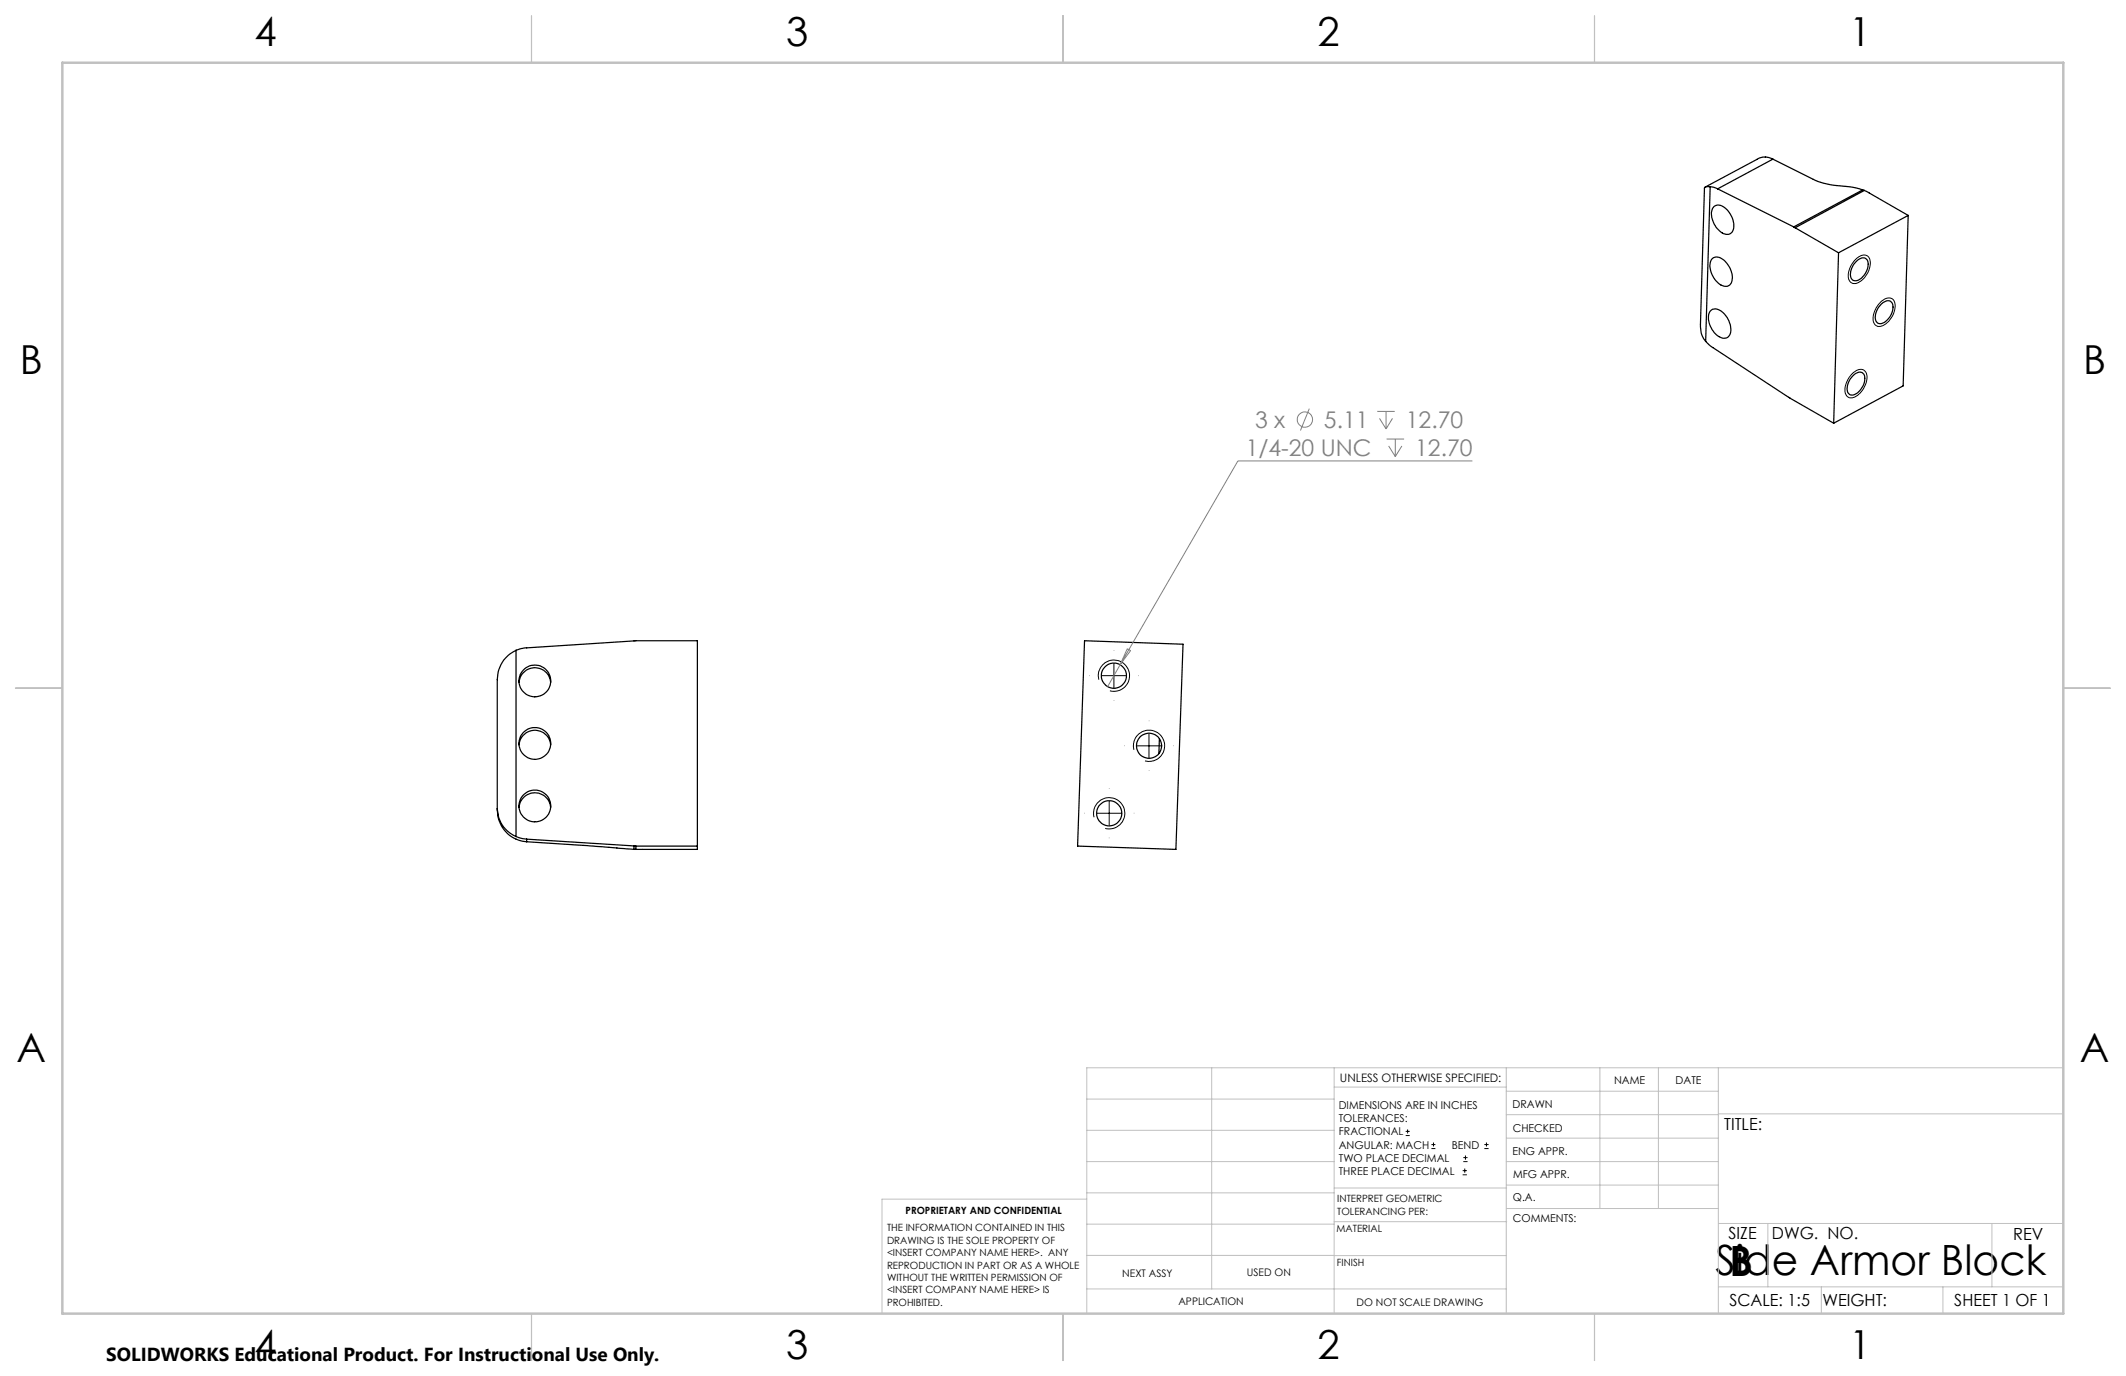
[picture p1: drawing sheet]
<svg xmlns="http://www.w3.org/2000/svg" width="432mm" height="279mm" viewBox="0 0 432 279" stroke-linecap="round" stroke-linejoin="round" font-family="sans-serif">
<g fill="none" stroke="#000" stroke-width=".25">
<path d="M347.3 37.9l1.6 .4M347.3 37.9h-.7l-.4 .2-.8 28.3a4.4 4.4 0 0 0 1 2.9M347.3 37.9l-.9 31.4M348.9 38.3l15.4 7.8M360.1 32.3l8.2 4.1a18.8 18.8 0 0 0 7.3 1.5l2.7 .7M360.1 32.3l-.4-.2a2.98 2.98 0 0 0-2.8 .2l-10.6 5.7M360.1 32.3l-11.2 6M378.3 38.6l-14 7.5M378.3 38.6l.4 .1M378.7 38.7l8.9 5M378.7 38.7l-14.1 7.5M347.6 52.7a1.84 1.84 0 0 1 2.8 .4 3.8 3.8 0 0 1 1 4.7 2.11 2.11 0 0 1-2.9-.8 4.1 4.1 0 0 1-.9-4.3z"/>
<path d="M348.1 42a1.89 1.89 0 0 1 2.6 .5 4.2 4.2 0 0 1 1.1 4.6 1.78 1.78 0 0 1-2.8-.4 4.3 4.3 0 0 1-1.2-4.3zM364.3 46.1l.3 .1M364.6 46.2l8.8 5.1M373.4 51.3l-1 34.6M377.2 53a1.28 1.28 0 0 1 2.1-.1 3.5 3.5 0 0 1-2.4 4.1 1.15 1.15 0 0 1-1.1-1.5 4.2 4.2 0 0 1 1.4-2.5zM387.6 43.7l-1.1 34.7-14.1 7.5M387.6 43.7l-14.2 7.6M346.4 69.3l1.1 1 16 10.5 8.9 5.1M347.3 63.2a1.66 1.66 0 0 1 2.5 .2 4.1 4.1 0 0 1 1.4 4.8 1.66 1.66 0 0 1-2.5-.2 4.2 4.2 0 0 1-1.4-4.8zM376.5 76.2a1.28 1.28 0 0 1 2.1-.1 3.5 3.5 0 0 1-2.5 4.1 1.32 1.32 0 0 1-.9-1.8 4 4 0 0 1 1.3-2.2zM382.2 61.7a1.28 1.28 0 0 1 2.2-.1 3.4 3.4 0 0 1-2.6 4.1 1.32 1.32 0 0 1-.9-1.8 4 4 0 0 1 1.3-2.2zM104.8 132a6.5 6.5 0 0 0-3.8 6v26.5a6.4 6.4 0 0 0 6 6.4"/>
<path d="M104.8 132l1.9-.4 22.3-1.5h12.6v42.4h-12.4M104.8 132v37.9M105.4 138.5a3.2 3.2 0 0 1 3.2-2.9 3.2 3.2 0 0 1 3.2 2.9M220.3 130.1l20 .7-1.5 41.7-19.9-.7zM105.4 151.2a3.2 3.2 0 0 1 3.2-2.9 3.2 3.2 0 0 1 3.2 2.9M235.5 150l-.1 3M101 164.2a6.3 6.3 0 0 0 3.8 5.7M104.8 169.9l2.2 .5M105.4 163.9a3.2 3.2 0 0 1 3.2-2.9 3.2 3.2 0 0 1 3.2 2.9M107 170.9l21.8 1.6M107 170.4v.5M107 170.4l21.8 1.4"/>
<path d="M128.8 171.8h.4M128.8 172.5h.4M128.8 171.8v.7M129.2 171.8h12.4M129.2 171.8v.7"/>
<circle cx="108.6" cy="138.3" r="3.2"/>
<circle cx="226.2" cy="137.2" r="2.55"/>
<circle cx="108.6" cy="151" r="3.2"/>
<circle cx="233.4" cy="151.4" r="2.55"/>
<circle cx="108.6" cy="163.6" r="3.2"/>
<circle cx="225.3" cy="165.1" r="2.55"/>
</g>
<g fill="none" stroke="#808080" stroke-width=".2">
<path d="M265.9 83l-1.8 4.4M279.7 83.5h3.6M280.2 84.9l1.3 2.2M281.5 83.5v3.6M281.6 89.1h3.6M282 90.6l1.4 2.1M282.8 84.9l-1.3 2.2M283.4 89.1v3.6M284.7 90.6l-1.3 2.1M299 93.6h-47.6l-23.9 41.4M227.5 135l-2.5 4.4M229 131.7l.6 .4-2.1 2.9z"/>
<circle cx="265" cy="85.2" r="1.55"/>
</g>
<g fill="none" stroke="#000" stroke-width=".2">
<path d="M376.9 52.7a1.83 1.83 0 0 1 2.7-.5 4.2 4.2 0 0 1-1.7 4.9 1.41 1.41 0 0 1-1.4 .5 1.41 1.41 0 0 1-1.1-1.1 4.7 4.7 0 0 1 1.5-3.8zM376.2 75.9a1.84 1.84 0 0 1 2.5-.6 3.1 3.1 0 0 1-.3 3.8 2.76 2.76 0 0 1-2.9 1.6 2.18 2.18 0 0 1-.5-2.9l.6-1.2zM381.9 61.4a1.83 1.83 0 0 1 2.7-.5 4.2 4.2 0 0 1-1.6 4.9 1.44 1.44 0 0 1-2.4-.3 4.4 4.4 0 0 1 1.3-4.1zM223.2 138a3.2 3.2 0 0 1 2.8-4 3.2 3.2 0 0 1 3.4 3.5 3.2 3.2 0 0 1-4 2.8M223.7 137.2h5M226.2 134.7v5M230.3 152.3a3.2 3.2 0 0 1 2.8-4 3.2 3.2 0 0 1 3.4 3.4 3.2 3.2 0 0 1-3.9 2.8M230.9 151.4h5M233.4 148.9v5M222.2 165.9a3.2 3.2 0 0 1 2.8-3.9 3.2 3.2 0 0 1 3.4 3.4 3.2 3.2 0 0 1-3.9 2.8M222.8 165.1h5M225.3 162.6v5"/>
<path d="M285.5 230.6h.8M285.5 229.7h.8M285.9 229.3v.9M290.7 233.2h.8M290.7 232.4h.8M291.1 232v.8M297.1 238.5h.8M297.1 237.7h.8M297.2 235.9h.9M297.2 235.1h.9M297.5 237.3v.8M297.6 234.6v.9"/>
<path d="M301.5 233.2h.8M301.5 232.4h.8M301.9 232v.8"/>
</g>
<path d="M221.3 137.2h-.1M226.3 132.2v-.1M228.4 151.4h-.1M233.4 156.4v.1M220.3 165.1h-.1M225.3 170.1v.1M230.3 165.1h.1" fill="none" stroke="#000" stroke-width=".2" stroke-dasharray="15.2 1.3 1.3 1.3" stroke-linecap="butt"/>
<g fill="none" stroke="#c0c0c0" stroke-width=".2">
<path d="M246.1 216.8v44.9M271 216.8v49.9M305.9 216.8v49.9M324.9 216.8v28.6M336.8 216.8v28.6M349 216.8v49.9M419.1 216.8h-198.4v49.9M220.7 235.9h50.3M220.7 229.5h50.3M220.7 223.2h50.3M271 220.7h34.9M305.9 231.1h43.1"/>
<path d="M305.9 226.3h43.1M305.9 221.6h43.1M305.9 235.9h43.1M349 226.2h70.1M220.7 248.6h50.3M220.7 242.2h50.3M220.7 254.9h50.3M220.7 243.5h-41.6v23.2M271 255h34.9M271 248.1h35M271 241.2h35M305.9 240.6h43.1"/>
<path d="M306 245.4h43M349 248.4h70.1M359.1 248.4v12.9M404.6 248.4v12.9M220.7 261.7h85.2M349 261.3h70.1M369.9 261.3v5.4M394.6 261.3v5.4"/>
</g>
<path d="M107.9 3.2v9.5M215.9 3.2v9.5M323.8 3.2v9.5M3.1 139.7h9.6M419.1 139.7h9.5M107.9 266.7v9.6M215.9 266.7v9.6M323.8 266.7v9.6" fill="none" stroke="#c0c0c0" stroke-width=".25"/>
<path d="M12.7 12.7h406.4v254h-406.4z" fill="none" stroke="#c0c0c0" stroke-width=".5"/>
<g font-size="8.5">
<text x="348.4" y="258.9">Side Armor Block</text>
<text x="351.3" y="259">B</text>
</g>
<g font-size="8.1">
<text x="51.7" y="9.3">4</text>
<text x="159.7" y="9.3">3</text>
<text x="267.6" y="9.3">2</text>
<text x="375.6" y="9.3">1</text>
<text x="4" y="76">B</text>
<text x="423.1" y="76">B</text>
<text x="3.3" y="215.7">A</text>
<text x="422.4" y="215.7">A</text>
<text x="51.7" y="276">4</text>
<text x="159.7" y="276">3</text>
<text x="267.6" y="276">2</text>
<text x="375.6" y="276">1</text>
</g>
<g font-size="4.7" fill="#808080">
<text x="254.9" y="86.9">3 x</text>
<text x="268.9" y="86.9">5.11</text>
<text x="285.5" y="86.9">12.70</text>
<text x="253" y="92.5">1/4-20 UNC</text>
<text x="287.4" y="92.5">12.70</text>
</g>
<text font-size="3.8" x="21.6" y="276.3">SOLIDWORKS Educational Product. For Instructional Use Only.</text>
<g font-size="3.4">
<text x="350.2" y="229.5">TITLE:</text>
<text x="351.1" y="251.6">SIZE</text>
<text x="359.9" y="251.6">DWG. NO.</text>
<text x="408.9" y="251.7">REV</text>
<text x="351.2" y="265.2">SCALE: 1:5</text>
<text x="370.1" y="265.3">WEIGHT:</text>
<text x="396.9" y="265.2">SHEET 1 OF 1</text>
</g>
<text font-size="2.4" x="272.2" y="219.7">UNLESS OTHERWISE SPECIFIED:</text>
<g font-size="2.2">
<text x="327.8" y="220.1">NAME</text>
<text x="340.3" y="220.2">DATE</text>
<text x="271.9" y="225.3">DIMENSIONS ARE IN INCHES</text>
<text x="271.9" y="227.9">TOLERANCES:</text>
<text x="307.2" y="224.9">DRAWN</text>
<text x="271.9" y="230.6">FRACTIONAL</text>
<text x="271.9" y="233.2">ANGULAR: MACH</text>
<text x="294.9" y="233.2">BEND</text>
<text x="307.3" y="229.8">CHECKED</text>
<text x="271.9" y="235.9">TWO PLACE DECIMAL</text>
<text x="271.9" y="238.5">THREE PLACE DECIMAL</text>
<text x="307.2" y="234.4">ENG APPR.</text>
<text x="307.3" y="239.2">MFG APPR.</text>
<text x="307.3" y="243.9">Q.A.</text>
<text x="307.3" y="248.1">COMMENTS:</text>
</g>
<g font-size="2.1">
<text x="227.9" y="259.2">NEXT ASSY</text>
<text x="253.3" y="259.2">USED ON</text>
<text x="239.3" y="265">APPLICATION</text>
<text x="275.5" y="265.1">DO NOT SCALE DRAWING</text>
</g>
<g font-size="2">
<text x="271.6" y="244.1">INTERPRET GEOMETRIC</text>
<text x="180.2" y="250">THE INFORMATION CONTAINED IN THIS</text>
<text x="183.9" y="246.4">PROPRIETARY AND CONFIDENTIAL</text>
<text x="271.5" y="250.2">MATERIAL</text>
<text x="271.6" y="246.6">TOLERANCING PER:</text>
<text x="180.2" y="252.5">DRAWING IS THE SOLE PROPERTY OF</text>
<text x="180.2" y="255.1">&lt;INSERT COMPANY NAME HERE&gt;. ANY</text>
<text x="180.2" y="257.6">REPRODUCTION IN PART OR AS A WHOLE</text>
<text x="271.5" y="257">FINISH</text>
<text x="180.2" y="260.1">WITHOUT THE WRITTEN PERMISSION OF</text>
<text x="180.2" y="262.6">&lt;INSERT COMPANY NAME HERE&gt; IS</text>
<text x="180.2" y="265.2">PROHIBITED.</text>
</g>
</svg>
